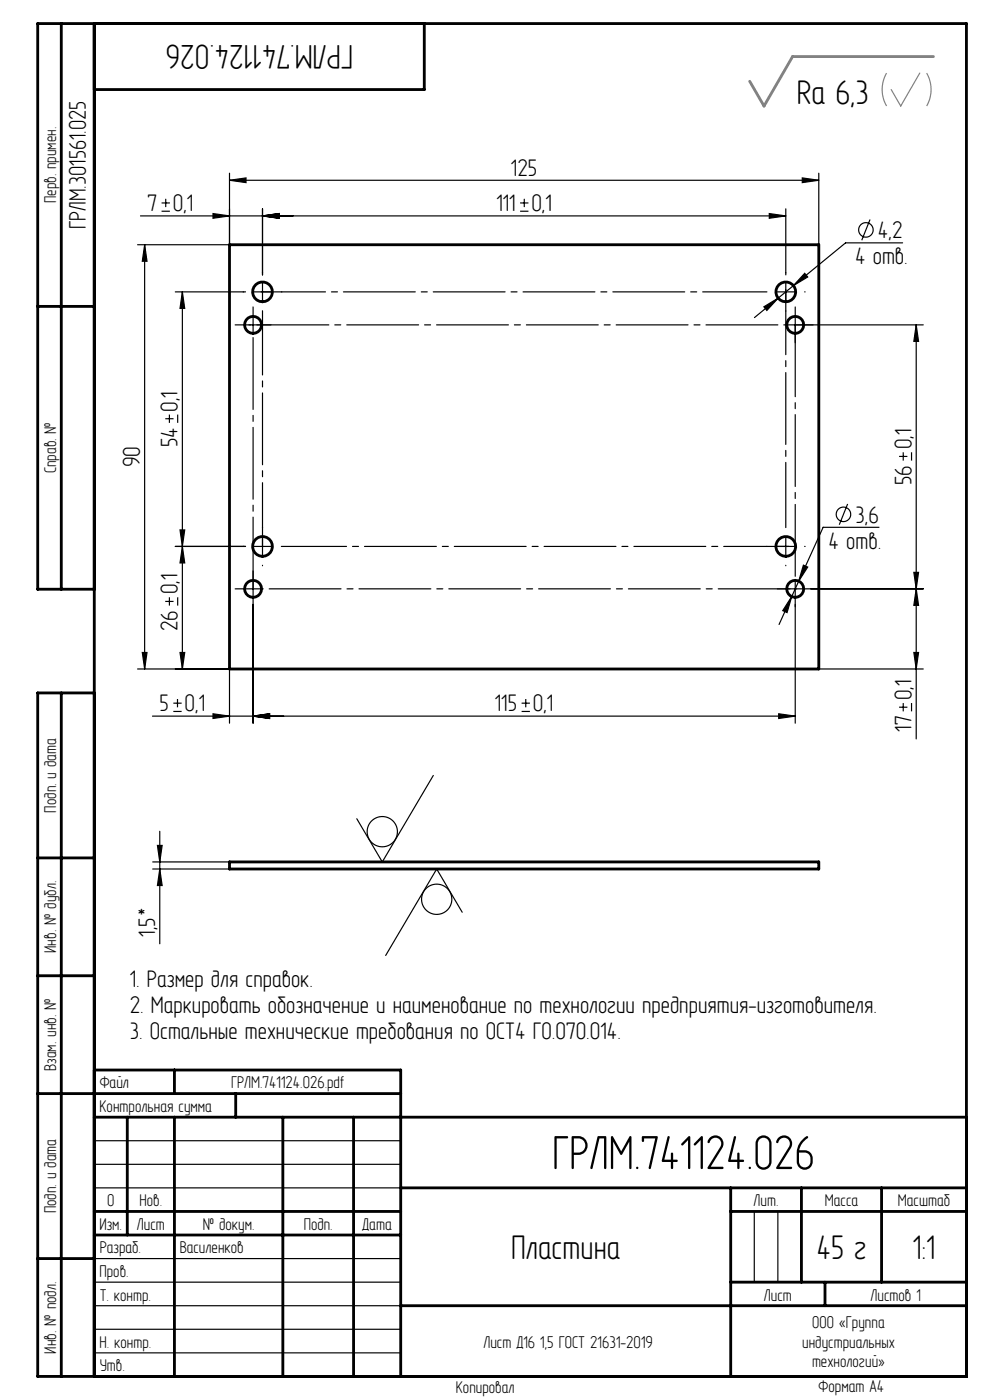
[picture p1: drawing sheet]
<svg xmlns="http://www.w3.org/2000/svg" width="210mm" height="297mm" viewBox="0 0 210 297" stroke-linecap="round" stroke-linejoin="round" font-family="sans-serif">
<g fill="none" stroke="#000" stroke-width=".25">
<path d="M48.7 38.2l3.5-.5v1zM48.7 36.7v15.2h-19.5M48.7 38.2h125M170.2 37.7l3.5 .5-3.5 .5zM173.7 36.7v15.2M29.8 45.8h136.9M30.7 51.9v90M30.7 51.9l.5 3.5h-1zM34.3 44.8h1.7M34.3 43.1h1.7M35.2 42.2v1.7M45.2 45.3l3.5 .5-3.5 .5z"/>
<path d="M55.7 59.9v4M55.7 45.8l3.5-.5v1zM55.7 44.3v14M110.3 44.8h1.8M110.3 43.1h1.8M111.2 42.2v1.7M163.2 45.3l3.5 .5-3.5 .5zM166.7 44.3v14M166.7 59.9v4M170.7 58l.6 .8-3 1.8zM184.6 46.6l-1.8 4.4M191.5 51.5h-12.1l-19.4 15.9"/>
<path d="M37.2 61.9h14.9M38.7 61.9l.5 3.5h-1zM38.7 61.9v80M51.7 68.9h4M53.7 61.9h4M53.7 66.9v4M162 65.1l3.1-1.8-2.4 2.6zM164.7 61.9h4M168.7 66.9v4M194.3 68.9l.5 3.5h-1zM194.3 68.9v87.9M195.8 68.9h-29.1"/>
<path d="M35.1 88.8h1.7M35.9 87.9v1.8M37.7 87.9v1.8M190.7 96.8h1.8M191.6 95.9v1.8M193.4 95.9v1.8M37.2 115.9h14.9M38.2 112.4h1l-.5 3.5zM38.7 115.9l.5 3.5h-1zM53.7 115.9h4M55.7 113.9v4M164.7 115.9h4"/>
<path d="M166.7 113.9v4M170.4 119.9l.9 .4-1.9 3zM179.8 106.9l-1.8 4.4M186.5 111.9h-11.9l-9.3 20.6M30.2 138.4h1l-.5 3.5zM35.1 127.6h1.7M35.9 126.7v1.8M37.7 126.7v1.8M38.2 138.4h1l-.5 3.5zM51.7 124.9h4M53.7 128.2v25.2M53.7 122.9v4"/>
<path d="M166.7 124.9h4M167.9 126.6l-1 3.4-.9-.5zM168.7 128.2v25.2M168.7 122.9v4M172 124.9h23.8M193.8 121.4h1l-.5 3.5zM193.8 138.4h1l-.5 3.5zM194.3 124.9l.5 3.5h-1zM29.2 141.9h19.5v11.5M32.3 151.9h136.4M36.8 150.9h1.7M36.8 149.2h1.7"/>
<path d="M37.6 148.3v1.8M45.2 151.4l3.5 .5-3.5 .5zM53.7 151.9l3.5-.5v1zM110.6 150.9h1.8M110.6 149.2h1.8M111.5 148.3v1.8M165.2 151.4l3.5 .5-3.5 .5zM173.7 141.9h22.1M190.7 150h1.8M191.6 149.1v1.8M193.4 149.1v1.8M33.4 179.4h1l-.5 3.5z"/>
<path d="M33.9 176.4v23.8M91.9 164.5l-10.8 18.4-5.4-9.2M32.4 184.4h16.3M32.4 182.9h16.3M33.9 184.4l.5 3.5h-1zM98 193.5l-5.4-9.1-10.8 18.3M20 242h65M20 247h65M20 252h65M160 257v15M165 257v15M20 277h65"/>
<path d="M20 272h65M20 267h65M20 287h65M20 282h65"/>
<circle cx="183.7" cy="48.8" r="1.54"/>
<circle cx="178.9" cy="109.1" r="1.54"/>
<circle cx="81.1" cy="176.4" r="3.2"/>
<circle cx="92.6" cy="190.8" r="3.2"/>
</g>
<path d="M188.1 15.5a7 7 0 0 0 0 7M195.1 15.5l-4 7-2.1-3.5M196.6 15.5a7 7 0 0 1 0 7" fill="none" stroke="#808080" stroke-width=".25"/>
<g fill="none" stroke="#000" stroke-width=".25" stroke-dasharray="15.2 1.3 1.3 1.3">
<path d="M55.7 57.9v-.1M166.7 57.9v-.1M51.7 61.9h-.1M51.7 68.9h-1.8M53.7 66.9v-1.8M55.7 68.9h1.8M59.7 61.9h.1M166.7 65.9v.1M168.7 66.9v-1.8M168.7 70.9v1.8M170.7 61.9h.1M170.7 68.9h1.8"/>
<path d="M51.7 115.9h-.1M55.7 111.9v-.1M55.7 119.9v.1M162.7 115.9h-.1M166.7 119.9v.1M170.7 115.9h.1M51.7 124.9h-1.8M53.7 122.9v-1.8M53.7 126.9v1.8M166.7 124.9h-1.8M168.7 126.9v1.8M170.7 124.9h1.8"/>
</g>
<path d="M59.7 115.9h107.6M166.7 111.9v-50.5" fill="none" stroke="#000" stroke-width=".25" stroke-dasharray="15.2 1.3 1.3 1.3" stroke-dashoffset="1.4"/>
<path d="M55.7 65.9v50.1M162.7 61.9h-107.3" fill="none" stroke="#000" stroke-width=".25" stroke-dasharray="15.2 1.3 1.3 1.3" stroke-dashoffset="1.6"/>
<path d="M55.7 124.9h113.3" fill="none" stroke="#000" stroke-width=".25" stroke-dasharray="15.2 1.3 1.3 1.3" stroke-dashoffset="-1.4"/>
<path d="M166.7 68.9h-113.9" fill="none" stroke="#000" stroke-width=".25" stroke-dasharray="15.2 1.3 1.3 1.3" stroke-dashoffset="-1.7"/>
<path d="M53.7 70.9v54.7M168.7 122.9v-54.7" fill="none" stroke="#000" stroke-width=".25" stroke-dasharray="15.2 1.3 1.3 1.3" stroke-dashoffset="-.7"/>
<g fill="none" stroke="#000" stroke-width=".6">
<path d="M13 5v120M20 5v287M90 5v14h-70M48.7 51.9h125v90h-125zM8 65h12M20 125h-12v-120h197v287h-197v-145h12M13 147v145M8 182h12M48.7 182.9h125v1.5h-125zM8 207h12M8 232h77M20 227h65v65"/>
<path d="M20 237h185M27 237v25M37 227v5M37 237v55M50 232v5M60 237v55M75 237v55M20 257h65M85 252h120M155 252v40M155 257h50M170 252v20"/>
<path d="M187 252v20M8 267h12M20 262h65M85 277h120M155 272h50M175 272v5"/>
<circle cx="53.7" cy="68.9" r="1.8"/>
<circle cx="55.7" cy="61.9" r="2.1"/>
<circle cx="166.7" cy="61.9" r="2.1"/>
<circle cx="168.7" cy="68.9" r="1.8"/>
<circle cx="55.7" cy="115.9" r="2.1"/>
<circle cx="166.7" cy="115.9" r="2.1"/>
<circle cx="53.7" cy="124.9" r="1.8"/>
<circle cx="168.7" cy="124.9" r="1.8"/>
</g>
<path d="M162.1 22.5h.1" fill="none" stroke="#808080" stroke-width=".25" stroke-dasharray="15.2 1.3 1.3 1.3"/>
<path d="M198 12h-29.9l-6 10.5-3.1-5.2" fill="none" stroke="#808080" stroke-width=".6"/>
<g fill="#000">
<path d="M170.2 37.7l3.5 .5-3.5 .5zM48.7 38.2l3.5-.5v1z"/>
<path d="M30.7 51.9l.5 3.5h-1zM30.2 138.4h1l-.5 3.5zM194.3 68.9l.5 3.5h-1zM193.8 121.4h1l-.5 3.5zM38.7 61.9l.5 3.5h-1zM38.2 112.4h1l-.5 3.5zM38.7 115.9l.5 3.5h-1zM38.2 138.4h1l-.5 3.5zM194.3 124.9l.5 3.5h-1zM193.8 138.4h1l-.5 3.5z"/>
<path d="M45.2 151.4l3.5 .5-3.5 .5zM53.7 151.9l3.5-.5v1zM53.7 151.9l3.5-.5v1zM165.2 151.4l3.5 .5-3.5 .5zM45.2 45.3l3.5 .5-3.5 .5zM55.7 45.8l3.5-.5v1zM55.7 45.8l3.5-.5v1zM163.2 45.3l3.5 .5-3.5 .5zM167.9 126.6l-1.9 2.9 .9 .5zM170.4 119.9l-1 3.4 1.9-3zM162 65.1l.7 .8 2.4-2.6zM170.7 58l-2.4 2.6 3-1.8z"/>
<path d="M33.9 184.4l.5 3.5h-1zM33.4 179.4h1l-.5 3.5z"/>
</g>
<text font-size="11" x="117.1" y="248">ГРЛМ.741124.026</text>
<g font-size="7.8">
<text x="74.9" y="9.5" transform="rotate(-180 74.9 9.5)">ГРЛМ.741124.026</text>
<text x="169" y="22.1">Ra 6,3</text>
<text x="108.4" y="267">Пластина</text>
<text x="173.2" y="267">45 г</text>
<text x="193.6" y="267">1:1</text>
</g>
<g font-size="5.5">
<text x="108.4" y="37.2">125</text>
<text x="31.3" y="44.8">7</text>
<text x="36.6" y="44.8">0,1</text>
<text x="105.3" y="44.8">111</text>
<text x="112.7" y="44.8">0,1</text>
<text x="18.2" y="48.7" transform="rotate(-90 18.2 48.7)">ГРЛМ.301561.025</text>
<text x="186.2" y="50.5">4,2</text>
<text x="181.4" y="56">4 отв.</text>
<text x="37.7" y="87.3" transform="rotate(-90 37.7 87.3)">0,1</text>
<text x="37.7" y="94.9" transform="rotate(-90 37.7 94.9)">54</text>
<text x="193.3" y="95.3" transform="rotate(-90 193.3 95.3)">0,1</text>
<text x="29.7" y="99.2" transform="rotate(-90 29.7 99.2)">90</text>
<text x="193.3" y="102.9" transform="rotate(-90 193.3 102.9)">56</text>
<text x="181.5" y="110.9">3,6</text>
<text x="175.8" y="116.4">4 отв.</text>
<text x="37.7" y="126.1" transform="rotate(-90 37.7 126.1)">0,1</text>
<text x="37.7" y="133.9" transform="rotate(-90 37.7 133.9)">26</text>
<text x="193.3" y="148.5" transform="rotate(-90 193.3 148.5)">0,1</text>
<text x="33.8" y="150.9">5</text>
<text x="39.1" y="150.9">0,1</text>
<text x="105" y="150.9">115</text>
<text x="113" y="150.9">0,1</text>
<text x="193.3" y="155.3" transform="rotate(-90 193.3 155.3)">17</text>
<text x="32.9" y="198.7" transform="rotate(-90 32.9 198.7)">1,5*</text>
<text x="27.5" y="209.4">1. Размер для справок.</text>
<text x="27.5" y="214.9">2. Маркировать обозначение и наименование по технологии предприятия-изготовителя.</text>
<text x="27.5" y="220.4">3. Остальные технические требования по ОСТ4 ГО.070.014.</text>
</g>
<g font-size="3.9">
<text x="11.9" y="43.1" transform="rotate(-90 11.9 43.1)">Перв. примен.</text>
<text x="11.9" y="100.4" transform="rotate(-90 11.9 100.4)">Справ. №</text>
<text x="11.9" y="172.4" transform="rotate(-90 11.9 172.4)">Подп. и дата</text>
<text x="11.9" y="202.1" transform="rotate(-90 11.9 202.1)">Инв. № дубл.</text>
<text x="11.9" y="227.2" transform="rotate(-90 11.9 227.2)">Взам. инв. №</text>
<text x="21.2" y="230.9">Файл</text>
<text x="49" y="230.9">ГРЛМ.741124.026.pdf</text>
<text x="21.1" y="235.9">Контрольная сумма</text>
<text x="11.9" y="257.4" transform="rotate(-90 11.9 257.4)">Подп. и дата</text>
<text x="22.7" y="255.9">0</text>
<text x="29.6" y="255.9">Нов.</text>
<text x="159.9" y="255.9">Лит.</text>
<text x="174.9" y="255.9">Масса</text>
<text x="190.4" y="255.9">Масштаб</text>
<text x="21.1" y="260.9">Изм.</text>
<text x="29" y="260.9">Лист</text>
<text x="43" y="260.9">№ докум.</text>
<text x="64.4" y="260.9">Подп.</text>
<text x="76.9" y="260.9">Дата</text>
<text x="21.1" y="265.9">Разраб.</text>
<text x="38.1" y="265.9">Василенков</text>
<text x="21.1" y="270.9">Пров.</text>
<text x="21.1" y="275.9">Т. контр.</text>
<text x="162" y="275.9">Лист</text>
<text x="184.7" y="275.9">Листов 1</text>
<text x="172.3" y="281.7">ООО «Группа</text>
<text x="11.9" y="287.1" transform="rotate(-90 11.9 287.1)">Инв. № подл.</text>
<text x="21.1" y="285.9">Н. контр.</text>
<text x="102.5" y="285.9">Лист Д16 1,5 ГОСТ 21631-2019</text>
<text x="170.2" y="285.9">индустриальных</text>
<text x="21.2" y="290.9">Утв.</text>
<text x="172.2" y="290.1">технологий»</text>
<text x="96.7" y="295.6">Копировал</text>
<text x="173.6" y="295.4">Формат A4</text>
</g>
</svg>
